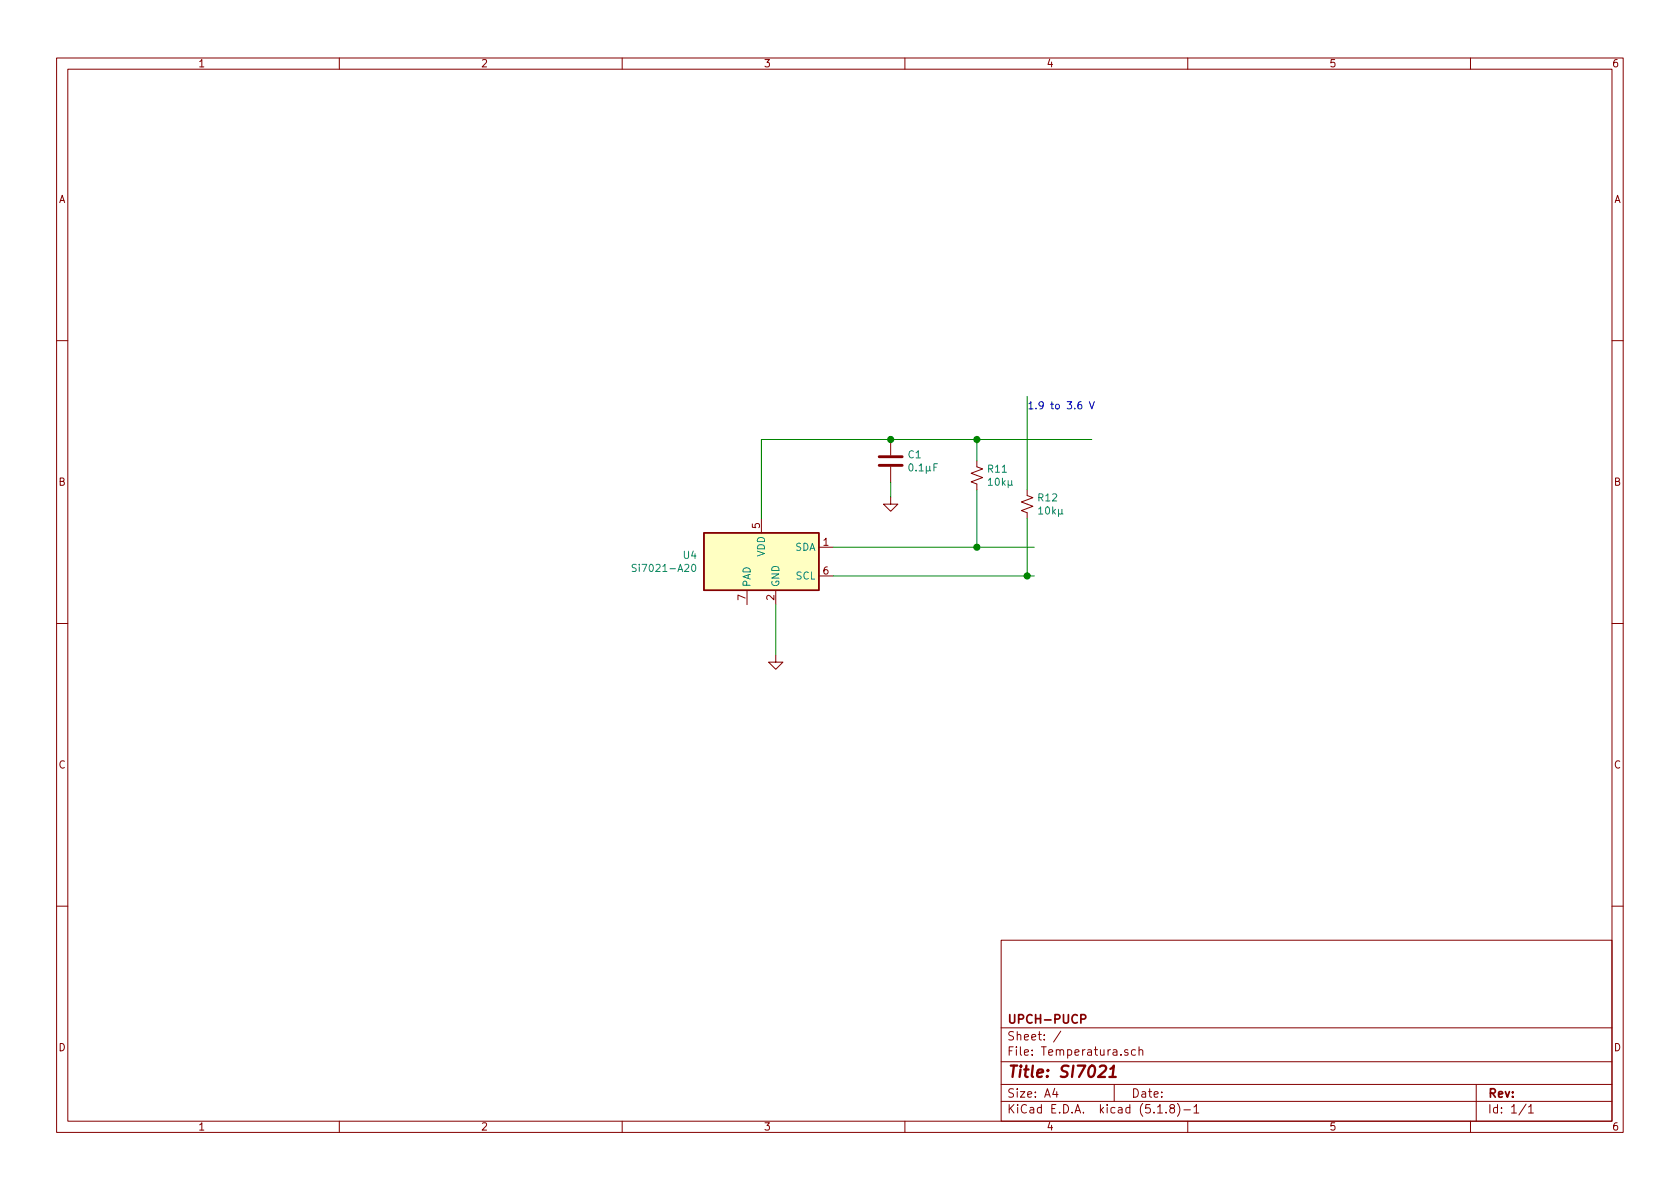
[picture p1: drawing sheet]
EESchema Schematic File Version 4
EELAYER 30 0
EELAYER END
$Descr A4 11693 8268
encoding utf-8
Sheet 1 1
Title "SI7021"
Date ""
Rev ""
Comp "UPCH-PUCP"
Comment1 ""
Comment2 ""
Comment3 ""
Comment4 ""
$EndDescr
$Comp
L Sensor_Humidity:Si7021-A20 U4
U 1 1
P 5300 3900
F 0 "U4" H 5744 3946 50  0000 L CNN
F 1 "Si7021-A20" H 5744 3855 50  0000 L CNN
F 2 "Package_DFN_QFN:DFN-6-1EP_3x3mm_P1mm_EP1.5x2.4mm" H 5300 3500 50  0001 C CNN
F 3 "https://www.silabs.com/documents/public/data-sheets/Si7021-A20.pdf" H 5100 4200 50  0001 C CNN
	1    5300 3900
	-1   0    0    -1  
$EndComp
Wire Wire Line
	5400 4200 5400 4550
$Comp
L power:GND #PWR0101
U 1 1
P 5400 4550
F 0 "#PWR0101" H 5400 4300 50  0001 C CNN
F 1 "GND" H 5405 4377 50  0001 C CNN
F 2 "" H 5400 4550 50  0001 C CNN
F 3 "" H 5400 4550 50  0001 C CNN
	1    5400 4550
	1    0    0    -1  
$EndComp
Wire Wire Line
	5300 3600 5300 3050
$Comp
L power:GND #PWR0102
U 1 1
P 6200 3450
F 0 "#PWR0102" H 6200 3200 50  0001 C CNN
F 1 "GND" H 6205 3277 50  0001 C CNN
F 2 "" H 6200 3450 50  0001 C CNN
F 3 "" H 6200 3450 50  0001 C CNN
	1    6200 3450
	1    0    0    -1  
$EndComp
$Comp
L Device:C C1
U 1 1
P 6200 3200
F 0 "C1" H 6315 3246 50  0000 L CNN
F 1 "0.1μF" H 6315 3155 50  0000 L CNN
F 2 "Capacitor_SMD:CP_Elec_3x5.4" H 6238 3050 50  0001 C CNN
F 3 "~" H 6200 3200 50  0001 C CNN
	1    6200 3200
	1    0    0    -1  
$EndComp
Connection ~ 6200 3050
Wire Wire Line
	6200 3050 6800 3050
Wire Wire Line
	6200 3350 6200 3450
$Comp
L Device:R_Small_US R11
U 1 1
P 6800 3300
F 0 "R11" H 6868 3346 50  0000 L CNN
F 1 "10kμ" H 6868 3255 50  0000 L CNN
F 2 "Resistor_SMD:R_0201_0603Metric_Pad0.64x0.40mm_HandSolder" H 6800 3300 50  0001 C CNN
F 3 "~" H 6800 3300 50  0001 C CNN
	1    6800 3300
	1    0    0    -1  
$EndComp
Wire Wire Line
	5300 3050 6200 3050
Wire Wire Line
	6800 3050 6800 3200
Connection ~ 6800 3050
Wire Wire Line
	5800 3800 6800 3800
Wire Wire Line
	5800 4000 7150 4000
Wire Wire Line
	6800 3400 6800 3800
Connection ~ 6800 3800
Wire Wire Line
	6800 3800 7200 3800
$Comp
L Device:R_Small_US R12
U 1 1
P 7150 3500
F 0 "R12" H 7218 3546 50  0000 L CNN
F 1 "10kμ" H 7218 3455 50  0000 L CNN
F 2 "Resistor_SMD:R_0201_0603Metric_Pad0.64x0.40mm_HandSolder" H 7150 3500 50  0001 C CNN
F 3 "~" H 7150 3500 50  0001 C CNN
	1    7150 3500
	1    0    0    -1  
$EndComp
Wire Wire Line
	7150 3600 7150 4000
Connection ~ 7150 4000
Wire Wire Line
	7150 4000 7200 4000
Wire Wire Line
	6800 3050 7600 3050
Wire Wire Line
	7150 2750 7150 3400
Text Notes 7150 2850 0    50   ~ 0
1.9 to 3.6 V\n
$EndSCHEMATC
